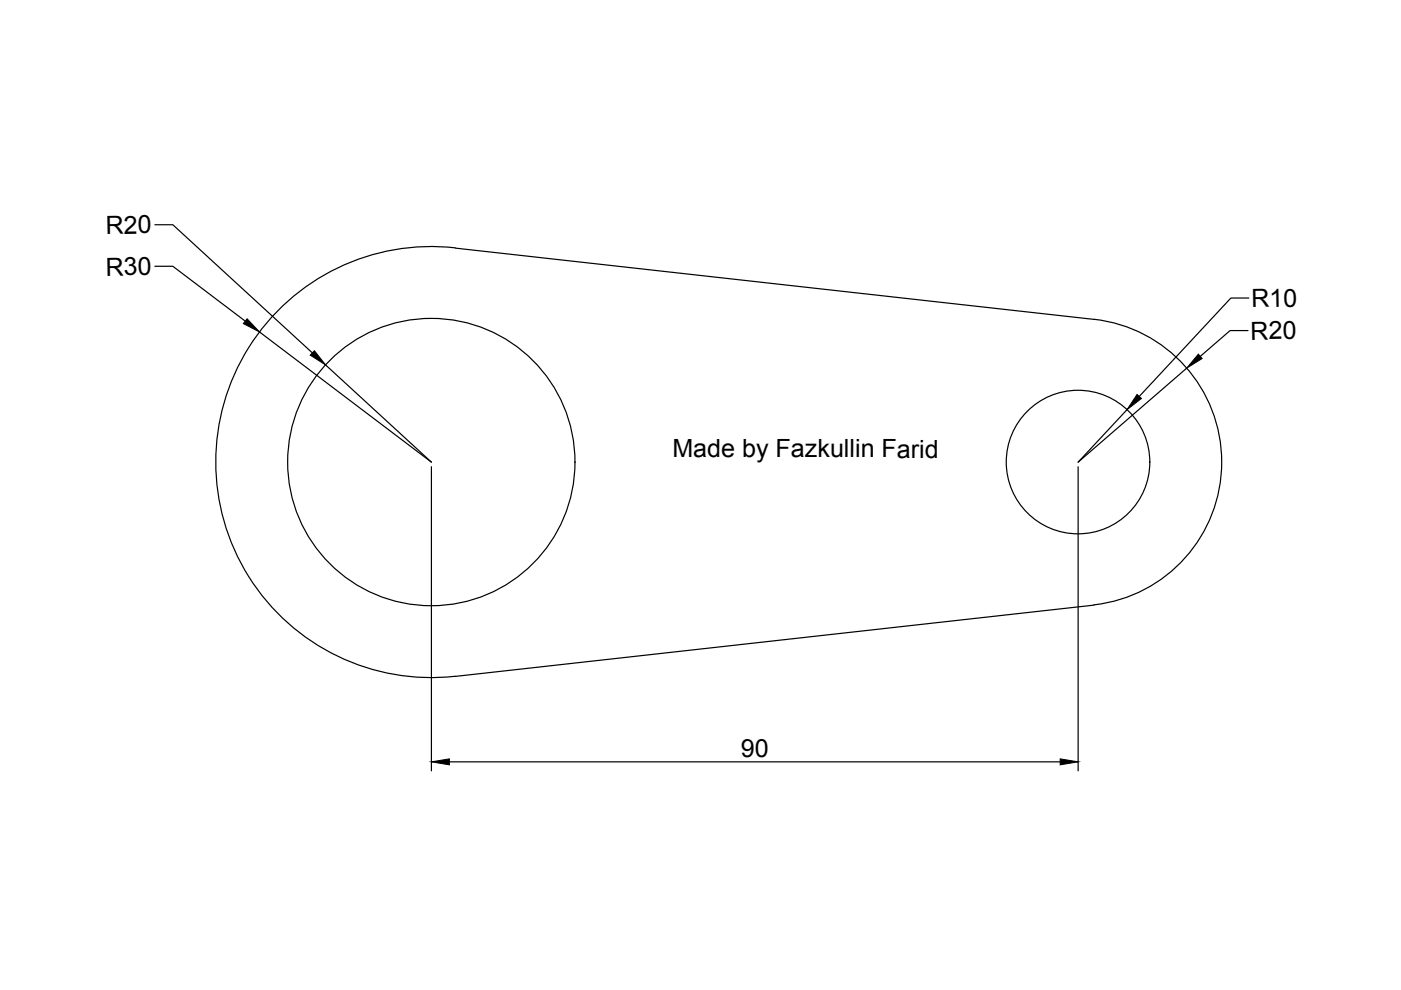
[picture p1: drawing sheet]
<svg xmlns="http://www.w3.org/2000/svg" width="297mm" height="210mm" viewBox="0 0 297 210" stroke-linecap="round" stroke-linejoin="round" font-family="sans-serif">
<!-- layer: 0 -->
<g fill="none" stroke="#000" stroke-width=".25">
<path d="M32.8 47.7h3.8l29.6 27.1M32.8 56.5h3.8l15.4 11.6M96.5 52.6a45.7 45.7 0 0 0-50.8 45.4 45.7 45.7 0 0 0 50.8 45.4M96.5 52.6l135.5 15.1M55 70.4l36.5 27.6-22.5-20.6M231.9 67.7a30.5 30.5 0 0 1 27.1 30.3 30.5 30.5 0 0 1-27.1 30.2M251.6 78l-23 20 10.4-11.1M264.6 70.1h-3.8l-6.3 5.5M264.8 63.2h-3.8l-19.5 20.9M91.5 99v64.4M228.6 99v64.4M232 128.3l-135.5 15.1"/>
<path d="M95.3 161.5h129.5"/>
<circle cx="91.4" cy="98" r="30.5"/>
<circle cx="228.6" cy="98" r="15.2"/>
</g>
<path d="M52.4 67.6l2.6 2.8-3.4-1.8zM66.7 74.4l2.3 3-3.2-2.1zM254.1 75.1l.8 .9-3.3 2zM241.1 83.6l.9 .9-3 2.4zM91.5 161.5l3.8-.6v1.3zM224.8 160.9l3.8 .6-3.8 .7z" fill="#000" stroke="#000" stroke-width=".21"/>
<g font-size="5.3">
<text x="22.4" y="49.6" transform="rotate(-1 22.4 49.6)">R20</text>
<text x="22.4" y="58.4" transform="rotate(-1 22.4 58.4)">R30</text>
<text x="265.3" y="65.2" transform="rotate(-1 265.3 65.2)">R10</text>
<text x="265.2" y="72" transform="rotate(-1 265.2 72)">R20</text>
<text x="142.6" y="96.9">Made by Fazkullin Farid</text>
<text x="157.1" y="160.5">90</text>
</g>
</svg>
